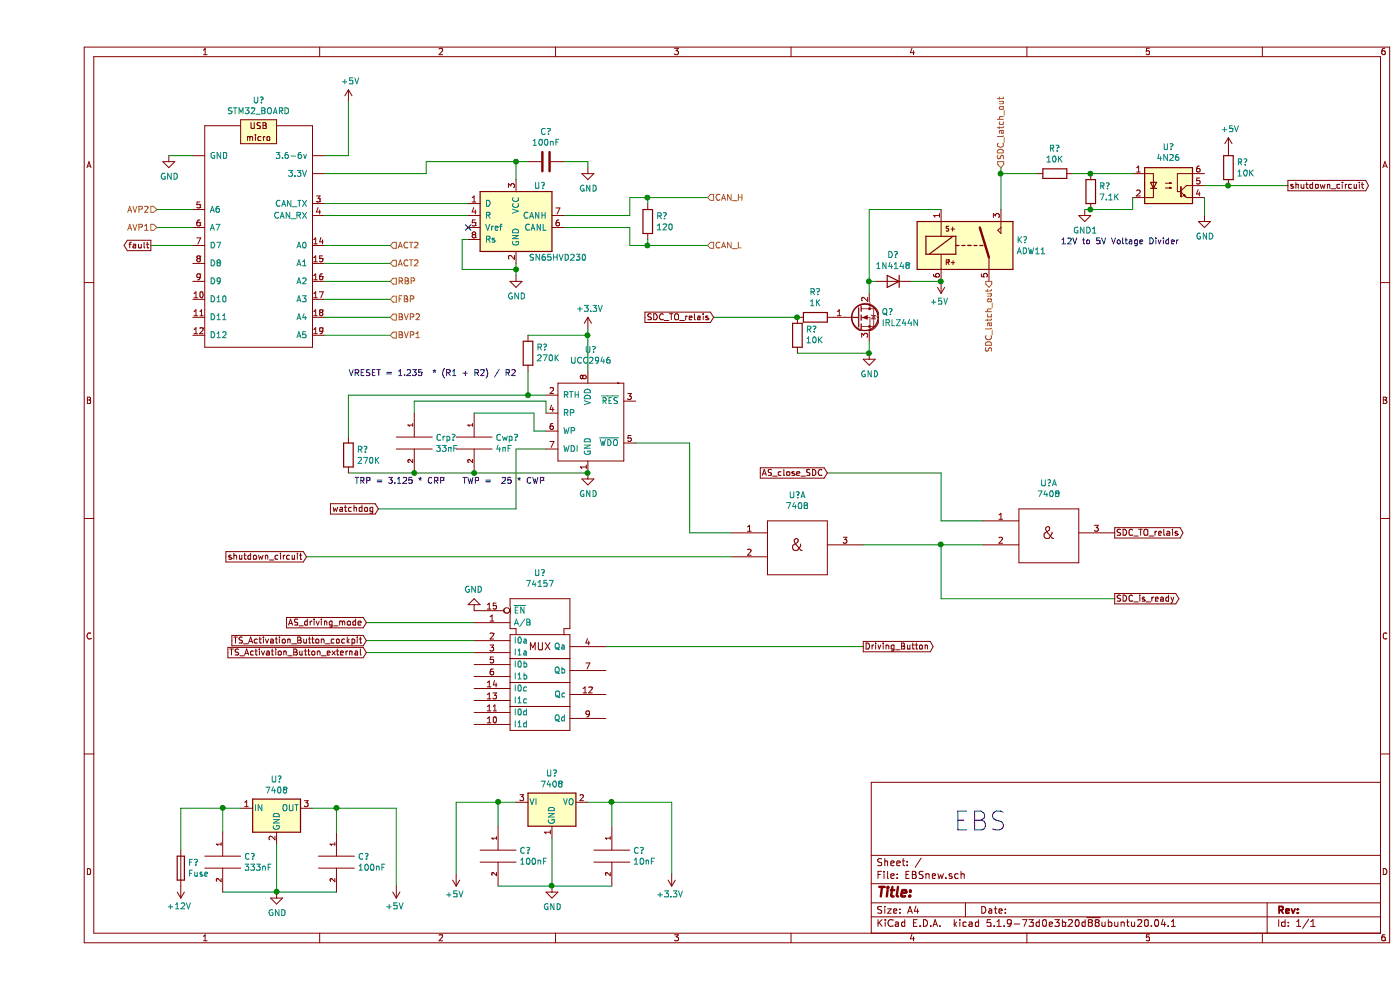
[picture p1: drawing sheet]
EESchema Schematic File Version 4
EELAYER 30 0
EELAYER END
$Descr A4 11693 8268
encoding utf-8
Sheet 1 1
Title ""
Date ""
Rev ""
Comp ""
Comment1 ""
Comment2 ""
Comment3 ""
Comment4 ""
$EndDescr
Wire Wire Line
	5300 6700 5300 7300
Wire Wire Line
	4000 6700 3850 6700
Wire Wire Line
	3500 6700 3500 7300
Wire Wire Line
	4300 7000 4300 7400
Wire Wire Line
	3850 7400 4300 7400
Wire Wire Line
	4300 7400 4800 7400
Connection ~ 4300 7400
$Comp
L power:GND #PWR?
U 1 1
P 4300 7400
F 0 "#PWR?" H 4300 7150 50  0001 C CNN
F 1 "GND" H 4305 7227 50  0000 C CNN
F 2 "" H 4300 7400 50  0001 C CNN
F 3 "" H 4300 7400 50  0001 C CNN
	1    4300 7400
	1    0    0    -1  
$EndComp
$Comp
L pspice:CAP C?
U 1 1
P 3850 7150
F 0 "C?" H 4028 7196 50  0000 L CNN
F 1 "100nF" H 4028 7105 50  0000 L CNN
F 2 "" H 3850 7150 50  0001 C CNN
F 3 "~" H 3850 7150 50  0001 C CNN
	1    3850 7150
	1    0    0    -1  
$EndComp
Wire Wire Line
	3850 6900 3850 6700
Connection ~ 3850 6700
Wire Wire Line
	3850 6700 3500 6700
$Comp
L pspice:CAP C?
U 1 1
P 4800 7150
F 0 "C?" H 4978 7196 50  0000 L CNN
F 1 "10nF" H 4978 7105 50  0000 L CNN
F 2 "" H 4800 7150 50  0001 C CNN
F 3 "~" H 4800 7150 50  0001 C CNN
	1    4800 7150
	1    0    0    -1  
$EndComp
Wire Wire Line
	4800 6900 4800 6700
$Comp
L power:+3.3V #PWR?
U 1 1
P 5300 7300
F 0 "#PWR?" H 5300 7150 50  0001 C CNN
F 1 "+3.3V" H 5315 7473 50  0000 C CNN
F 2 "" H 5300 7300 50  0001 C CNN
F 3 "" H 5300 7300 50  0001 C CNN
	1    5300 7300
	-1   0    0    1   
$EndComp
$Comp
L Regulator_Linear:LD1117S33TR_SOT223 U?
U 1 1
P 4300 6700
F 0 "U?" H 4300 6942 50  0000 C CNN
F 1 "7408" H 4300 6851 50  0000 C CNN
F 2 "" H 4300 6900 50  0001 C CNN
F 3 "" H 4400 6450 50  0001 C CNN
	1    4300 6700
	1    0    0    -1  
$EndComp
Wire Wire Line
	4600 6700 4800 6700
Connection ~ 4800 6700
Wire Wire Line
	4800 6700 5300 6700
$Comp
L power:+5V #PWR?
U 1 1
P 3500 7300
F 0 "#PWR?" H 3500 7150 50  0001 C CNN
F 1 "+5V" H 3515 7473 50  0000 C CNN
F 2 "" H 3500 7300 50  0001 C CNN
F 3 "" H 3500 7300 50  0001 C CNN
	1    3500 7300
	-1   0    0    1   
$EndComp
Wire Wire Line
	3000 6750 3000 7400
Wire Wire Line
	1700 6750 1550 6750
Wire Wire Line
	1200 6750 1200 7100
Wire Wire Line
	2000 7050 2000 7450
Wire Wire Line
	1550 7450 2000 7450
Wire Wire Line
	2000 7450 2500 7450
Connection ~ 2000 7450
$Comp
L power:GND #PWR?
U 1 1
P 2000 7450
F 0 "#PWR?" H 2000 7200 50  0001 C CNN
F 1 "GND" H 2005 7277 50  0000 C CNN
F 2 "" H 2000 7450 50  0001 C CNN
F 3 "" H 2000 7450 50  0001 C CNN
	1    2000 7450
	1    0    0    -1  
$EndComp
$Comp
L pspice:CAP C?
U 1 1
P 1550 7200
F 0 "C?" H 1728 7246 50  0000 L CNN
F 1 "333nF" H 1728 7155 50  0000 L CNN
F 2 "" H 1550 7200 50  0001 C CNN
F 3 "~" H 1550 7200 50  0001 C CNN
	1    1550 7200
	1    0    0    -1  
$EndComp
Wire Wire Line
	1550 6950 1550 6750
Connection ~ 1550 6750
Wire Wire Line
	1550 6750 1200 6750
Wire Wire Line
	2500 6950 2500 6750
Wire Wire Line
	2300 6750 2500 6750
Connection ~ 2500 6750
Wire Wire Line
	2500 6750 3000 6750
$Comp
L Regulator_Linear:L7805 U?
U 1 1
P 2000 6750
F 0 "U?" H 2000 6992 50  0000 C CNN
F 1 "7408" H 2000 6901 50  0000 C CNN
F 2 "" H 2025 6600 50  0001 L CIN
F 3 "" H 2000 6700 50  0001 C CNN
	1    2000 6750
	1    0    0    -1  
$EndComp
$Comp
L pspice:CAP C?
U 1 1
P 2500 7200
F 0 "C?" H 2678 7246 50  0000 L CNN
F 1 "100nF" H 2678 7155 50  0000 L CNN
F 2 "" H 2500 7200 50  0001 C CNN
F 3 "~" H 2500 7200 50  0001 C CNN
	1    2500 7200
	1    0    0    -1  
$EndComp
$Comp
L Device:Fuse F?
U 1 1
P 1200 7250
F 0 "F?" H 1260 7296 50  0000 L CNN
F 1 "Fuse" H 1260 7205 50  0000 L CNN
F 2 "" V 1130 7250 50  0001 C CNN
F 3 "~" H 1200 7250 50  0001 C CNN
	1    1200 7250
	1    0    0    -1  
$EndComp
$Comp
L power:+12V #PWR?
U 1 1
P 1200 7400
F 0 "#PWR?" H 1200 7250 50  0001 C CNN
F 1 "+12V" H 1215 7573 50  0000 C CNN
F 2 "" H 1200 7400 50  0001 C CNN
F 3 "" H 1200 7400 50  0001 C CNN
	1    1200 7400
	-1   0    0    1   
$EndComp
Wire Wire Line
	5450 4450 5800 4450
Wire Wire Line
	5450 3700 5450 4450
Wire Wire Line
	5000 3700 5450 3700
$Comp
L EBS_library:UCC2946 U?
U 1 1
P 5350 3600
F 0 "U?" H 4625 4281 50  0000 C CNN
F 1 "UCC2946" H 4625 4190 50  0000 C CNN
F 2 "" H 4850 4050 50  0001 C CNN
F 3 "" H 4850 4050 50  0001 C CNN
	1    5350 3600
	1    0    0    -1  
$EndComp
$Comp
L 74xx_IEEE:7408 U?
U 1 1
P 6350 4550
F 0 "U?" H 6350 4966 50  0000 C CNN
F 1 "7408" H 6350 4875 50  0000 C CNN
F 2 "" H 6350 4550 50  0001 C CNN
F 3 "" H 6350 4550 50  0001 C CNN
	1    6350 4550
	1    0    0    -1  
$EndComp
$Comp
L 74xx_IEEE:74157 U?
U 1 1
P 4200 5500
F 0 "U?" H 4200 6216 50  0000 C CNN
F 1 "74157" H 4200 6125 50  0000 C CNN
F 2 "" H 4200 5500 50  0001 C CNN
F 3 "" H 4200 5500 50  0001 C CNN
	1    4200 5500
	1    0    0    -1  
$EndComp
Text GLabel 6600 3950 0    50   Input ~ 0
AS_close_SDC
Text GLabel 2750 5200 0    50   Input ~ 0
AS_driving_mode
Wire Wire Line
	2750 5200 3650 5200
Text GLabel 2750 5350 0    50   Input ~ 0
TS_Activation_Button_cockpit
Wire Wire Line
	3650 5350 2750 5350
Text GLabel 2750 5450 0    50   Input ~ 0
TS_Activation_Button_external
Wire Wire Line
	3650 5450 2750 5450
Text GLabel 2850 4250 0    50   Input ~ 0
watchdog
Text GLabel 2250 4650 0    50   Input ~ 0
shutdown_circuit
Wire Wire Line
	2250 4650 5800 4650
Wire Wire Line
	2850 4250 4000 4250
Wire Wire Line
	4000 4250 4000 3750
Wire Wire Line
	4000 3750 4250 3750
Wire Wire Line
	2600 3950 3150 3950
$Comp
L power:GND #PWR?
U 1 1
P 4600 3950
F 0 "#PWR?" H 4600 3700 50  0001 C CNN
F 1 "GND" H 4605 3777 50  0000 C CNN
F 2 "" H 4600 3950 50  0001 C CNN
F 3 "" H 4600 3950 50  0001 C CNN
	1    4600 3950
	1    0    0    -1  
$EndComp
Connection ~ 4600 3950
$Comp
L Device:R R?
U 1 1
P 2600 3800
F 0 "R?" H 2670 3846 50  0000 L CNN
F 1 "270K" H 2670 3755 50  0000 L CNN
F 2 "" V 2530 3800 50  0001 C CNN
F 3 "~" H 2600 3800 50  0001 C CNN
	1    2600 3800
	1    0    0    -1  
$EndComp
Wire Wire Line
	2600 3650 2600 3300
Connection ~ 3150 3950
Wire Wire Line
	3150 3450 3150 3350
Wire Wire Line
	3150 3350 4250 3350
Wire Wire Line
	4250 3350 4250 3450
$Comp
L pspice:CAP Cwp?
U 1 1
P 3650 3700
F 0 "Cwp?" H 3828 3746 50  0000 L CNN
F 1 "4nF" H 3828 3655 50  0000 L CNN
F 2 "" H 3650 3700 50  0001 C CNN
F 3 "~" H 3650 3700 50  0001 C CNN
	1    3650 3700
	1    0    0    -1  
$EndComp
Wire Wire Line
	3650 3450 4150 3450
Wire Wire Line
	4150 3450 4150 3600
Wire Wire Line
	4150 3600 4250 3600
Wire Wire Line
	4600 3100 4600 2800
$Comp
L power:+3.3V #PWR?
U 1 1
P 4600 2750
F 0 "#PWR?" H 4600 2600 50  0001 C CNN
F 1 "+3.3V" H 4615 2923 50  0000 C CNN
F 2 "" H 4600 2750 50  0001 C CNN
F 3 "" H 4600 2750 50  0001 C CNN
	1    4600 2750
	1    0    0    -1  
$EndComp
Wire Wire Line
	4100 2800 4600 2800
Connection ~ 4600 2800
Wire Wire Line
	4600 2800 4600 2750
Wire Wire Line
	2600 3300 4100 3300
$Comp
L Device:R R?
U 1 1
P 4100 2950
F 0 "R?" H 4030 2904 50  0000 R CNN
F 1 "270K" H 4030 2995 50  0000 R CNN
F 2 "" V 4030 2950 50  0001 C CNN
F 3 "~" H 4100 2950 50  0001 C CNN
	1    4100 2950
	-1   0    0    1   
$EndComp
Wire Wire Line
	4100 3100 4100 3300
Connection ~ 4100 3300
Wire Wire Line
	4100 3300 4250 3300
$Comp
L pspice:CAP Crp?
U 1 1
P 3150 3700
F 0 "Crp?" H 3328 3746 50  0000 L CNN
F 1 "33nF" H 3328 3655 50  0000 L CNN
F 2 "" H 3150 3700 50  0001 C CNN
F 3 "~" H 3150 3700 50  0001 C CNN
	1    3150 3700
	1    0    0    -1  
$EndComp
Wire Wire Line
	3150 3950 3650 3950
Connection ~ 3650 3950
Wire Wire Line
	3650 3950 4600 3950
Text Notes 2650 4050 0    50   ~ 0
TRP = 3.125 * CRP
Text Notes 3550 4050 0    50   ~ 0
TWP =  25 * CWP
Text Notes 2600 3150 0    50   ~ 0
VRESET = 1.235  * (R1 + R2) / R2
$Comp
L power:GND #PWR?
U 1 1
P 3650 5100
F 0 "#PWR?" H 3650 4850 50  0001 C CNN
F 1 "GND" H 3655 4927 50  0000 C CNN
F 2 "" H 3650 5100 50  0001 C CNN
F 3 "" H 3650 5100 50  0001 C CNN
	1    3650 5100
	-1   0    0    1   
$EndComp
Wire Wire Line
	6900 4550 7550 4550
Wire Wire Line
	6600 3950 7550 3950
Wire Wire Line
	7550 3950 7550 4350
Wire Wire Line
	7550 4350 7900 4350
Wire Wire Line
	4750 5400 6900 5400
$Comp
L 74xx_IEEE:7408 U?
U 1 1
P 8450 4450
F 0 "U?" H 8450 4866 50  0000 C CNN
F 1 "7408" H 8450 4775 50  0000 C CNN
F 2 "" H 8450 4450 50  0001 C CNN
F 3 "" H 8450 4450 50  0001 C CNN
	1    8450 4450
	1    0    0    -1  
$EndComp
$Comp
L Device:R R?
U 1 1
P 6350 2800
F 0 "R?" H 6280 2754 50  0000 R CNN
F 1 "10K" H 6280 2845 50  0000 R CNN
F 2 "" V 6280 2800 50  0001 C CNN
F 3 "~" H 6350 2800 50  0001 C CNN
	1    6350 2800
	-1   0    0    1   
$EndComp
$Comp
L Device:R R?
U 1 1
P 6500 2650
F 0 "R?" V 6707 2650 50  0000 C CNN
F 1 "1K" V 6616 2650 50  0000 C CNN
F 2 "" V 6430 2650 50  0001 C CNN
F 3 "~" H 6500 2650 50  0001 C CNN
	1    6500 2650
	0    -1   -1   0   
$EndComp
$Comp
L Transistor_FET:IRLZ44N Q?
U 1 1
P 6850 2650
F 0 "Q?" H 7054 2696 50  0000 L CNN
F 1 "IRLZ44N" H 7054 2605 50  0000 L CNN
F 2 "Package_TO_SOT_THT:TO-220-3_Vertical" H 7100 2575 50  0001 L CIN
F 3 "http://www.irf.com/product-info/datasheets/data/irlz44n.pdf" H 6850 2650 50  0001 L CNN
	1    6850 2650
	1    0    0    -1  
$EndComp
$Comp
L power:GND #PWR?
U 1 1
P 6950 2950
F 0 "#PWR?" H 6950 2700 50  0001 C CNN
F 1 "GND" H 6955 2777 50  0000 C CNN
F 2 "" H 6950 2950 50  0001 C CNN
F 3 "" H 6950 2950 50  0001 C CNN
	1    6950 2950
	1    0    0    -1  
$EndComp
Wire Wire Line
	6950 2850 6950 2950
Wire Wire Line
	6350 2950 6950 2950
Connection ~ 6950 2950
Text GLabel 5650 2650 0    50   Input ~ 0
SDC_TO_relais
Wire Wire Line
	5650 2650 6350 2650
Connection ~ 6350 2650
$Comp
L Relay:ADW11 K?
U 1 1
P 7750 2050
F 0 "K?" H 8180 2096 50  0000 L CNN
F 1 "ADW11" H 8180 2005 50  0000 L CNN
F 2 "Relay_THT:Relay_1P1T_NO_10x24x18.8mm_Panasonic_ADW11xxxxW_THT" H 9075 2000 50  0001 C CNN
F 3 "https://www.panasonic-electric-works.com/pew/es/downloads/ds_dw_hl_en.pdf" H 7750 2050 50  0001 C CNN
	1    7750 2050
	1    0    0    -1  
$EndComp
$Comp
L power:+5V #PWR?
U 1 1
P 7550 2350
F 0 "#PWR?" H 7550 2200 50  0001 C CNN
F 1 "+5V" H 7565 2523 50  0000 C CNN
F 2 "" H 7550 2350 50  0001 C CNN
F 3 "" H 7550 2350 50  0001 C CNN
	1    7550 2350
	-1   0    0    1   
$EndComp
Wire Wire Line
	6950 1750 7550 1750
Wire Wire Line
	6950 1750 6950 2350
$Comp
L Diode:1N4148 D?
U 1 1
P 7150 2350
F 0 "D?" H 7150 2133 50  0000 C CNN
F 1 "1N4148" H 7150 2224 50  0000 C CNN
F 2 "Diode_THT:D_DO-35_SOD27_P7.62mm_Horizontal" H 7150 2175 50  0001 C CNN
F 3 "https://assets.nexperia.com/documents/data-sheet/1N4148_1N4448.pdf" H 7150 2350 50  0001 C CNN
	1    7150 2350
	-1   0    0    1   
$EndComp
Wire Wire Line
	7300 2350 7550 2350
Connection ~ 7550 2350
Wire Wire Line
	7000 2350 6950 2350
Connection ~ 6950 2350
Wire Wire Line
	6950 2350 6950 2450
Text HLabel 8050 1400 1    50   Input ~ 0
SDC_latch_out
Text HLabel 7950 2350 3    50   Output ~ 0
SDC_latch_out
Wire Wire Line
	8050 1400 8050 1450
$Comp
L Isolator:4N26 U?
U 1 1
P 9450 1550
F 0 "U?" H 9450 1875 50  0000 C CNN
F 1 "4N26" H 9450 1784 50  0000 C CNN
F 2 "Package_DIP:DIP-6_W7.62mm" H 9250 1350 50  0001 L CIN
F 3 "https://www.vishay.com/docs/83725/4n25.pdf" H 9450 1550 50  0001 L CNN
	1    9450 1550
	1    0    0    -1  
$EndComp
$Comp
L Device:R R?
U 1 1
P 8500 1450
F 0 "R?" V 8707 1450 50  0000 C CNN
F 1 "10K" V 8616 1450 50  0000 C CNN
F 2 "" V 8430 1450 50  0001 C CNN
F 3 "~" H 8500 1450 50  0001 C CNN
	1    8500 1450
	0    -1   -1   0   
$EndComp
Wire Wire Line
	8050 1450 8350 1450
Connection ~ 8050 1450
Wire Wire Line
	8050 1450 8050 1750
Wire Wire Line
	8650 1450 8800 1450
Wire Wire Line
	9150 1750 8800 1750
Wire Wire Line
	9750 1650 9750 1800
$Comp
L power:GND #PWR?
U 1 1
P 9750 1800
F 0 "#PWR?" H 9750 1550 50  0001 C CNN
F 1 "GND" H 9755 1627 50  0000 C CNN
F 2 "" H 9750 1800 50  0001 C CNN
F 3 "" H 9750 1800 50  0001 C CNN
	1    9750 1800
	1    0    0    -1  
$EndComp
$Comp
L power:GND1 #PWR?
U 1 1
P 8750 1750
F 0 "#PWR?" H 8750 1500 50  0001 C CNN
F 1 "GND1" H 8755 1577 50  0000 C CNN
F 2 "" H 8750 1750 50  0001 C CNN
F 3 "" H 8750 1750 50  0001 C CNN
	1    8750 1750
	1    0    0    -1  
$EndComp
$Comp
L power:+5V #PWR?
U 1 1
P 9950 1250
F 0 "#PWR?" H 9950 1100 50  0001 C CNN
F 1 "+5V" H 9965 1423 50  0000 C CNN
F 2 "" H 9950 1250 50  0001 C CNN
F 3 "" H 9950 1250 50  0001 C CNN
	1    9950 1250
	1    0    0    -1  
$EndComp
$Comp
L Device:R R?
U 1 1
P 8800 1600
F 0 "R?" H 8870 1646 50  0000 L CNN
F 1 "7.1K" H 8870 1555 50  0000 L CNN
F 2 "" V 8730 1600 50  0001 C CNN
F 3 "~" H 8800 1600 50  0001 C CNN
	1    8800 1600
	1    0    0    -1  
$EndComp
Connection ~ 8800 1450
Connection ~ 8800 1750
Wire Wire Line
	8800 1750 8750 1750
Wire Wire Line
	8800 1450 9150 1450
Wire Wire Line
	9150 1650 9150 1750
Connection ~ 9950 1550
Wire Wire Line
	9950 1550 10450 1550
Wire Wire Line
	9750 1550 9950 1550
$Comp
L Device:R R?
U 1 1
P 9950 1400
F 0 "R?" H 10020 1446 50  0000 L CNN
F 1 "10K" H 10020 1355 50  0000 L CNN
F 2 "" V 9880 1400 50  0001 C CNN
F 3 "~" H 9950 1400 50  0001 C CNN
	1    9950 1400
	1    0    0    -1  
$EndComp
Text Notes 8550 2050 0    50   ~ 0
12V to 5V Voltage Divider
Text GLabel 10450 1550 2    50   Output ~ 0
shutdown_circuit
Text GLabel 9000 4450 2    50   Output ~ 0
SDC_TO_relais
Wire Wire Line
	7550 4550 7550 5000
Wire Wire Line
	7550 5000 9000 5000
Connection ~ 7550 4550
Wire Wire Line
	7550 4550 7900 4550
Text GLabel 9000 5000 2    50   Output ~ 0
SDC_is_ready
Text GLabel 6900 5400 2    50   Output ~ 0
Driving_Button
Text Notes 7650 6950 0    157  ~ 0
EBS
Wire Wire Line
	3250 1350 3250 1450
Text HLabel 2950 2050 2    50   Input ~ 0
ACT2
Text HLabel 2950 2200 2    50   Input ~ 0
ACT2
Text HLabel 2950 2350 2    50   Input ~ 0
RBP
Text HLabel 2950 2500 2    50   Input ~ 0
FBP
Text HLabel 2950 2650 2    50   Input ~ 0
BVP2
Text HLabel 2950 2800 2    50   Input ~ 0
BVP1
Text HLabel 1000 1750 0    50   Input ~ 0
AVP2
Text HLabel 1000 1900 0    50   Input ~ 0
AVP1
$Comp
L power:GND #PWR?
U 1 1
P 1100 1300
F 0 "#PWR?" H 1100 1050 50  0001 C CNN
F 1 "GND" H 1105 1127 50  0000 C CNN
F 2 "" H 1100 1300 50  0001 C CNN
F 3 "" H 1100 1300 50  0001 C CNN
	1    1100 1300
	1    0    0    -1  
$EndComp
Wire Wire Line
	1300 1300 1100 1300
$Comp
L EBS_library:STM32_BOARD U?
U 1 1
P 1850 1600
F 0 "U?" H 1850 2365 50  0000 C CNN
F 1 "STM32_BOARD" H 1850 2274 50  0000 C CNN
F 2 "" H 1850 1450 50  0001 C CNN
F 3 "" H 1850 1450 50  0001 C CNN
	1    1850 1600
	1    0    0    -1  
$EndComp
Wire Wire Line
	1000 1750 1300 1750
Text GLabel 950  2050 0    50   Output ~ 0
fault
Wire Wire Line
	1300 2050 950  2050
Wire Wire Line
	2600 1300 2400 1300
Wire Wire Line
	3250 1450 2400 1450
Wire Wire Line
	2400 2050 2950 2050
Wire Wire Line
	2950 2200 2400 2200
Wire Wire Line
	2400 2350 2950 2350
Wire Wire Line
	2950 2500 2400 2500
Wire Wire Line
	2400 2650 2950 2650
Wire Wire Line
	2950 2800 2400 2800
$Comp
L power:+5V #PWR?
U 1 1
P 2600 850
F 0 "#PWR?" H 2600 700 50  0001 C CNN
F 1 "+5V" H 2615 1023 50  0000 C CNN
F 2 "" H 2600 850 50  0001 C CNN
F 3 "" H 2600 850 50  0001 C CNN
	1    2600 850 
	1    0    0    -1  
$EndComp
Wire Wire Line
	2600 850  2600 1300
$Comp
L Interface_CAN_LIN:SN65HVD230 U?
U 1 1
P 4000 1800
F 0 "U?" H 4200 2050 50  0000 C CNN
F 1 "SN65HVD230" H 4350 1450 50  0000 C CNN
F 2 "Package_SO:SOIC-8_3.9x4.9mm_P1.27mm" H 4000 1300 50  0001 C CNN
F 3 "http://www.ti.com/lit/ds/symlink/sn65hvd230.pdf" H 3900 2200 50  0001 C CNN
	1    4000 1800
	1    0    0    -1  
$EndComp
Wire Wire Line
	4000 2250 3550 2250
Wire Wire Line
	3550 2250 3550 2000
Wire Wire Line
	3550 2000 3600 2000
NoConn ~ 3600 1900
Wire Wire Line
	3250 1350 4000 1350
Wire Wire Line
	3600 1700 2400 1700
Wire Wire Line
	2400 1800 3600 1800
Wire Wire Line
	4400 1800 4950 1800
Wire Wire Line
	4950 1900 4400 1900
Wire Wire Line
	4000 1350 4100 1350
Connection ~ 4000 1350
Wire Wire Line
	4000 1500 4000 1350
Wire Wire Line
	5100 2050 4950 2050
Connection ~ 5100 2050
Wire Wire Line
	5100 2000 5100 2050
Wire Wire Line
	5100 1650 5600 1650
Connection ~ 5100 1650
Wire Wire Line
	5100 1700 5100 1650
Wire Wire Line
	4950 2050 4950 1900
Wire Wire Line
	5600 2050 5100 2050
Wire Wire Line
	4950 1650 5100 1650
Wire Wire Line
	4950 1800 4950 1650
Text HLabel 5600 2050 2    50   Input ~ 0
CAN_L
Text HLabel 5600 1650 2    50   Input ~ 0
CAN_H
$Comp
L Device:R R?
U 1 1
P 5100 1850
F 0 "R?" H 5170 1896 50  0000 L CNN
F 1 "120" H 5170 1805 50  0000 L CNN
F 2 "" V 5030 1850 50  0001 C CNN
F 3 "~" H 5100 1850 50  0001 C CNN
	1    5100 1850
	1    0    0    -1  
$EndComp
Wire Wire Line
	4600 1350 4400 1350
Wire Wire Line
	4600 1400 4600 1350
$Comp
L Device:C C?
U 1 1
P 4250 1350
F 0 "C?" V 3998 1350 50  0000 C CNN
F 1 "100nF" V 4089 1350 50  0000 C CNN
F 2 "" H 4288 1200 50  0001 C CNN
F 3 "~" H 4250 1350 50  0001 C CNN
	1    4250 1350
	0    1    1    0   
$EndComp
$Comp
L power:GND #PWR?
U 1 1
P 4600 1400
F 0 "#PWR?" H 4600 1150 50  0001 C CNN
F 1 "GND" H 4605 1227 50  0000 C CNN
F 2 "" H 4600 1400 50  0001 C CNN
F 3 "" H 4600 1400 50  0001 C CNN
	1    4600 1400
	1    0    0    -1  
$EndComp
Wire Wire Line
	4000 2250 4000 2200
Connection ~ 4000 2250
Wire Wire Line
	4000 2300 4000 2250
$Comp
L power:GND #PWR?
U 1 1
P 4000 2300
F 0 "#PWR?" H 4000 2050 50  0001 C CNN
F 1 "GND" H 4005 2127 50  0000 C CNN
F 2 "" H 4000 2300 50  0001 C CNN
F 3 "" H 4000 2300 50  0001 C CNN
	1    4000 2300
	1    0    0    -1  
$EndComp
Wire Wire Line
	1300 1900 1000 1900
$Comp
L power:+5V #PWR?
U 1 1
P 3000 7400
F 0 "#PWR?" H 3000 7250 50  0001 C CNN
F 1 "+5V" H 3015 7573 50  0000 C CNN
F 2 "" H 3000 7400 50  0001 C CNN
F 3 "" H 3000 7400 50  0001 C CNN
	1    3000 7400
	-1   0    0    1   
$EndComp
$EndSCHEMATC
